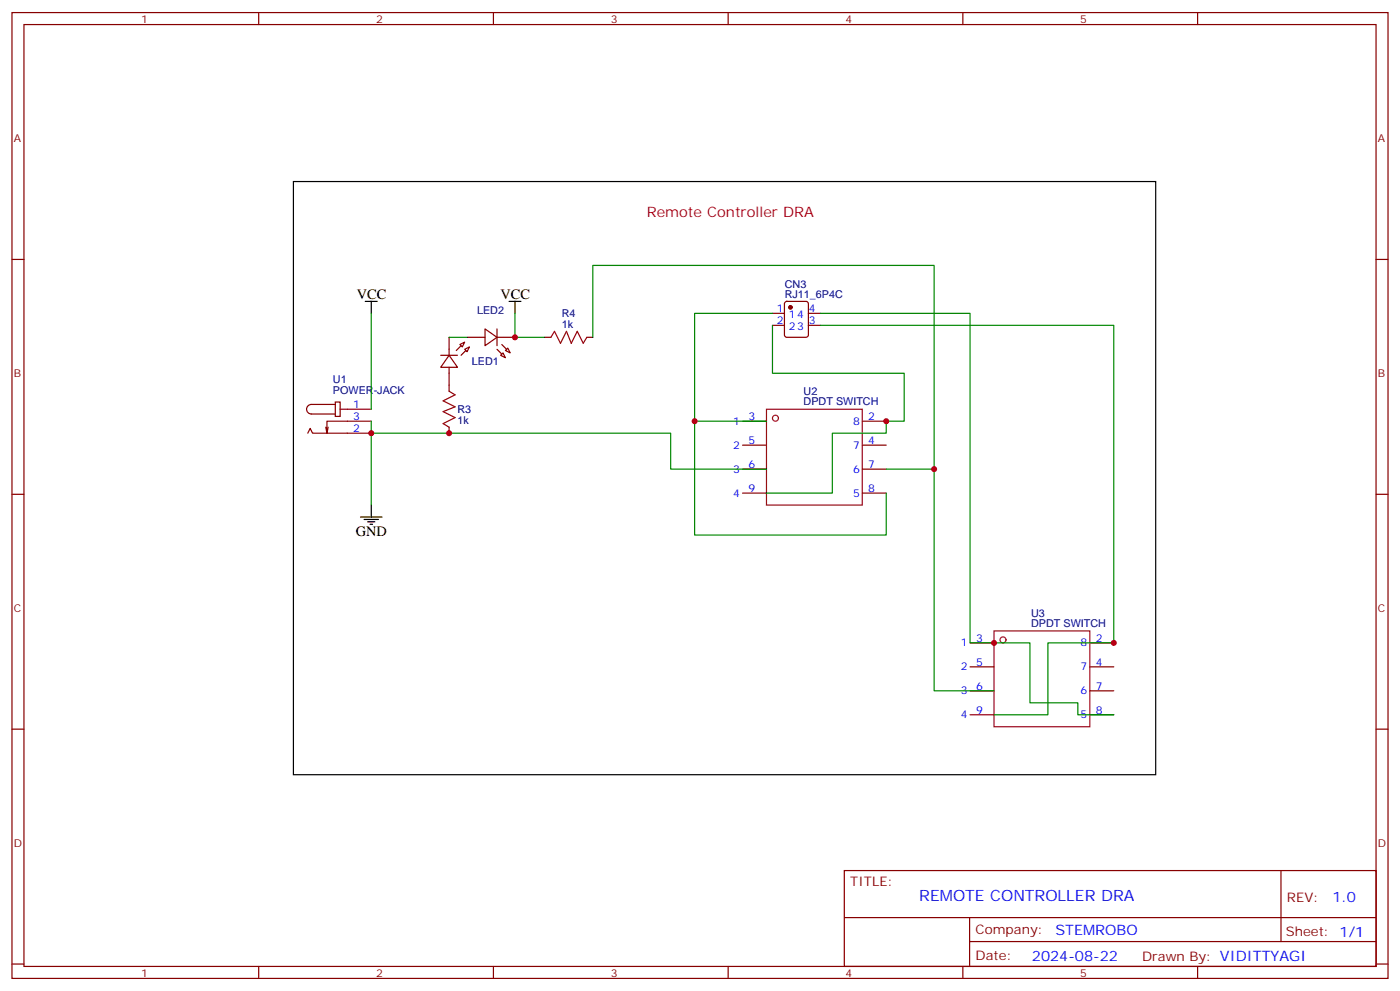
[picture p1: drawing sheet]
<svg xmlns="http://www.w3.org/2000/svg" width="412mm" height="292mm" viewBox="0 0 412 292" stroke-linecap="round" stroke-linejoin="round" font-family="sans-serif">
<g fill="none" stroke="#870000" stroke-width=".35">
<path d="M3.5 3.7h405.4v284.3h-405.4zM7.1 7.2h398.2v277.3h-398.2zM76.2 3.7v3.5M145.3 3.7v3.5M214.5 3.7v3.5M283.6 3.7v3.5M352.8 3.7v3.5M3.5 76.4h3.6M405.3 76.4h3.6M132.3 99.3v5.3M137.6 99.3h5.3M142.9 96.8l3.5 2.5-3.5 2.5z"/>
<path d="M146.4 99.3h5.3M146.4 96.8v5M160.5 99.3h1.8M172.9 99.3h1.7M227.5 92.3h3.6M227.5 95.8h3.6M231.3 88.9l.5-.2h5.6l.7 .5v9.4l-.4 .7h-5.9l-.7-.5v-9.4zM238.1 92.3h3.6M238.1 95.8h3.6M98.8 118.4h1.4v4.2h-1.4zM98.8 119.1h-7.1a1.41 1.41 0 0 0-1.4 1.4 1.41 1.41 0 0 0 1.4 1.4h7.1M129.8 104.6h5"/>
<path d="M132.3 104.6l2.5 3.5h-5zM132.3 108.1v7.1M135.5 101.4l1.4-.7-.7 1.4zM136.9 102.8l1.4-.7-.7 1.4zM148.2 103.9l.7 1.4-1.4-.7zM148.9 103.2l.7-.7 .7 1.4zM90.7 127.5l.7-1.4 .7 1.4h17.3M96.7 125.8l-.4 1.7M100.2 120.5h9.2M109.4 124h-13.1v3.5l-.3-1.7M132.3 125.8v1.7M218.7 124h7.1"/>
<path d="M218.7 131.1h7.1M218.7 138.1h7.1M254 124h7.1M254 131.1h7.1M254 138.1h7.1M3.5 145.5h3.6M218.7 145.2h7.1M254 145.2h7.1M405.3 145.5h3.6M285.8 189.3h7M285.8 196.3h7M321 189.3h7.1"/>
<path d="M321 196.3h7.1M3.5 214.7h3.6M285.8 203.4h7M285.8 210.4h7M321 203.4h7.1M321 210.4h7.1M405.3 214.7h3.6M248.7 256.3h156.6v28.2h-156.6zM377.3 256.3v20.9M248.7 270.1h156.5M285.6 277.2h119.6M285.6 270.1v14.2"/>
<path d="M3.5 283.8h3.6M76.2 284.5v3.5M145.3 284.5v3.5M214.5 284.5v3.5M283.6 284.5v3.5M352.8 284.5v3.5M405.3 283.8h3.6"/>
</g>
<g fill="#870000" stroke="#870000" stroke-width=".35">
<path d="M146.4 102.8l1.4 1.4z"/>
<path d="M147.8 101.4l1.4 1.4z"/>
<path d="M135.8 104.6l1.4-1.4z"/>
<path d="M134.4 103.2l1.4-1.4z"/>
<circle cx="232.8" cy="90.5" r=".53"/>
</g>
<path d="M109.4 92.3v28.2M132.3 99.3h5.3M151.7 92.3v7h8.8M174.6 99.3v-21.2h100.6v60h-14.1M227.5 92.3h-22.9v31.7h21.2M227.5 95.8v14.1h38.8v14.1h-5.2v3.5h-15.9v17.7h-19.4M241.7 95.8h86.4v93.5h-19.4v21.1h-15.9M241.7 92.3h44.1v97h17.6v17.6h14.1v3.5h10.6M109.4 127.5h88.2v10.6h28.2M109.4 124v24.7M204.6 124v33.5h56.5v-12.3M275.2 138.1v65.3h17.6" fill="none" stroke="#008700" stroke-width=".35"/>
<path d="M86.4 53.4h254v174.7h-254zM107.6 88.7h3.5M109.4 88.7v3.6M149.9 88.7h3.6M151.7 88.7v3.6M106.2 152.2h6.3M107.2 152.9h4.3M108.3 153.6h2.1M109 154.3h.7M109.4 148.7v3.5" fill="none" stroke="#000" stroke-width=".35"/>
<g fill="none" stroke="#903" stroke-width=".35">
<path d="M225.8 120.5h28.2v28.2h-28.2zM292.8 185.7h28.2v28.3h-28.2z"/>
<circle cx="228.4" cy="123.1" r=".88"/>
<circle cx="295.5" cy="188.4" r=".88"/>
</g>
<path d="M162.3 99.3l1-1.8 1.8 3.6 1.8-3.6 1.4 3.6 1.7-3.6 1.8 3.6 1.1-1.8M132.3 115.2l1.8 1-3.6 1.8 3.6 1.8-3.6 1.4 3.6 1.7-3.6 1.8 1.8 1.1" fill="none" stroke="#a10000" stroke-width=".35"/>
<g fill="#c00">
<circle cx="109.4" cy="127.5" r=".88"/>
<circle cx="204.6" cy="124" r=".88"/>
<circle cx="261.1" cy="124" r=".88"/>
<circle cx="132.3" cy="127.5" r=".88"/>
<circle cx="151.7" cy="99.3" r=".88"/>
<circle cx="275.2" cy="138.1" r=".88"/>
<circle cx="328.1" cy="189.3" r=".88"/>
<circle cx="292.8" cy="189.3" r=".88"/>
</g>
<text font-size="4.6" fill="#00f" x="270.8" y="265.3">REMOTE CONTROLLER DRA</text>
<text font-size="4.2" fill="#c00" x="190.5" y="64">Remote Controller DRA</text>
<g font-size="4.2">
<text x="105.1" y="88">VCC</text>
<text x="147.5" y="88">VCC</text>
<text x="104.8" y="157.9">GND</text>
</g>
<g font-size="4.2" fill="#00f">
<text x="392.5" y="265.6">1.0</text>
<text x="310.9" y="275.1">STEMROBO</text>
<text x="304" y="282.9">2024-08-22</text>
</g>
<g font-size="3.9" fill="#800">
<text x="250.5" y="260.9">TITLE:</text>
<text x="379.1" y="265.6">REV:</text>
<text x="287.4" y="275.1">Company:</text>
<text x="378.7" y="275.7">Sheet: 1/1</text>
<text x="287.4" y="282.8">Date:</text>
<text x="336.4" y="282.8">Drawn By: VIDITTYAGI</text>
</g>
<g font-size="3.2" fill="#800">
<text x="41.6" y="6.7">1</text>
<text x="110.8" y="6.7">2</text>
<text x="179.9" y="6.7">3</text>
<text x="249.1" y="6.7">4</text>
<text x="318.2" y="6.7">5</text>
<text x="4.1" y="41.8">A</text>
<text x="405.9" y="41.8">A</text>
<text x="4.1" y="110.9">B</text>
<text x="405.9" y="110.9">B</text>
<text x="4.1" y="180.1">C</text>
<text x="405.9" y="180.1">C</text>
<text x="4.1" y="249.2">D</text>
<text x="405.9" y="249.2">D</text>
<text x="41.6" y="287.5">1</text>
<text x="110.8" y="287.5">2</text>
<text x="179.9" y="287.5">3</text>
<text x="249.1" y="287.5">4</text>
<text x="318.2" y="287.5">5</text>
</g>
<g font-size="3.2" fill="#000080">
<text x="231.2" y="87.7">RJ11_6P4C</text>
<text x="231.2" y="84.7">CN3</text>
<text x="140.5" y="92.6">LED2</text>
<text x="165.5" y="93.3">R4</text>
<text x="165.5" y="96.5">1k</text>
<text x="139" y="107.5">LED1</text>
<text x="98.1" y="112.7">U1</text>
<text x="98.1" y="115.9">POWER-JACK</text>
<text x="236.7" y="119.3">DPDT SWITCH</text>
<text x="236.7" y="116.2">U2</text>
<text x="134.8" y="124.8">1k</text>
<text x="134.8" y="121.6">R3</text>
<text x="303.8" y="184.7">DPDT SWITCH</text>
<text x="303.8" y="181.5">U3</text>
</g>
<g font-size="3.2" fill="#00f">
<text x="228.9" y="91.9">1</text>
<text x="228.9" y="95.4">2</text>
<text x="232.4" y="93.7">14</text>
<text x="238.3" y="95.4">3</text>
<text x="238.3" y="91.9">4</text>
<text x="232.4" y="97.2">23</text>
<text x="104.1" y="120.1">1</text>
<text x="104.1" y="123.6">3</text>
<text x="216" y="125.1">1</text>
<text x="220.5" y="123.6">3</text>
<text x="251.3" y="125.1">8</text>
<text x="255.8" y="123.6">2</text>
<text x="104.1" y="127.2">2</text>
<text x="220.5" y="130.7">5</text>
<text x="255.8" y="130.7">4</text>
<text x="216" y="132.1">2</text>
<text x="220.5" y="137.8">6</text>
<text x="251.3" y="132.1">7</text>
<text x="255.8" y="137.8">7</text>
<text x="216" y="139.2">3</text>
<text x="251.3" y="139.2">6</text>
<text x="216" y="146.2">4</text>
<text x="220.5" y="144.8">9</text>
<text x="251.3" y="146.2">5</text>
<text x="255.8" y="144.8">8</text>
<text x="283" y="190.3">1</text>
<text x="287.5" y="188.9">3</text>
<text x="318.3" y="190.3">8</text>
<text x="322.8" y="188.9">2</text>
<text x="283" y="197.4">2</text>
<text x="287.5" y="196">5</text>
<text x="318.3" y="197.4">7</text>
<text x="322.8" y="196">4</text>
<text x="287.5" y="203">6</text>
<text x="322.8" y="203">7</text>
<text x="283" y="204.4">3</text>
<text x="318.3" y="204.4">6</text>
<text x="283" y="211.5">4</text>
<text x="287.5" y="210.1">9</text>
<text x="318.3" y="211.5">5</text>
<text x="322.8" y="210.1">8</text>
</g>
</svg>
